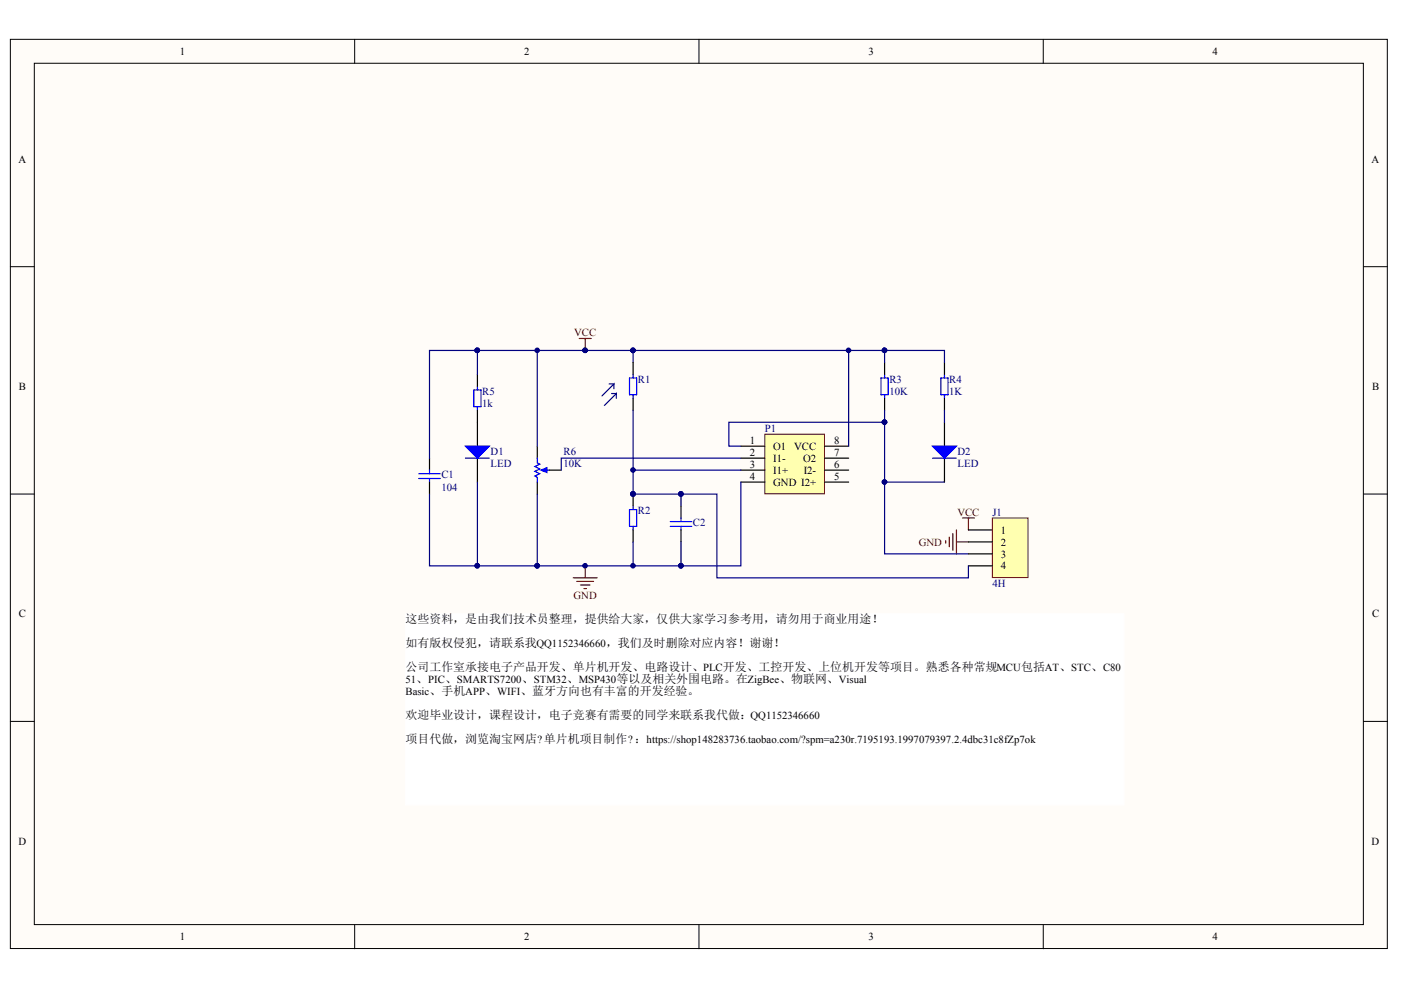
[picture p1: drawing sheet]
<svg xmlns="http://www.w3.org/2000/svg" width="297mm" height="210mm" viewBox="0 0 297 210" stroke-linecap="round" stroke-linejoin="round" font-family="sans-serif">
<g fill="#fffcf8" stroke="#000" stroke-width=".21">
<path d="M2.2 8.3h291.9v192.8h-291.9z"/>
<path d="M7.3 13.4h281.8v182.6h-281.8z"/>
</g>
<path d="M75.2 8.3v5.1M148.2 8.3v5.1M221.2 8.3v5.1M2.2 56.5h5.1M289.1 56.5h5.1M2.2 104.8h5.1M289.1 104.8h5.1M2.2 153h5.1M289.1 153h5.1M75.2 196.1v5.1M148.2 196.1v5.1M221.2 196.1v5.1" fill="none" stroke="#000" stroke-width=".21"/>
<g fill="none" stroke="#000" stroke-width=".25">
<path d="M101.2 79.4v2.5M187.5 76.8v2.6M200.2 76.8v2.6M91.1 97.1v2.6M101.2 87v7.6M101.2 97.1v5.1M113.9 94.6v2.5M116.5 99.7h2.5M187.5 84.5v2.5M200.2 84.5v2.5M200.2 89.5v5.1M200.2 97.1v5.1"/>
<path d="M91.1 102.2v2.6M113.9 102.2v2.6M134.2 104.8v2.5M134.2 112.4v2.5"/>
</g>
<g fill="none" stroke="#00f" stroke-width=".25">
<path d="M187.5 79.4v.7M200.2 79.4v.7M91.1 99.7v.7M98.7 97.1h5.1M100.5 82.7h1.5v3.5h-1.5zM101.2 81.9v.8M101.2 86.2v.8M113.9 97.1v1.1l.5 .2-1 .5 1 .5-1 .5 1 .5-1 .5 .5 .3v1M115.2 99.7h1.3M186.8 80.1h1.5v3.6h-1.5zM187.5 83.7v.8M197.7 97.1h5.1"/>
<path d="M199.5 80.1h1.5v3.6h-1.5zM200.2 83.7v.8M88.8 101.5h4.5M88.8 100.4h4.5M91.1 101.5v.7M133.5 108h1.5v3.6h-1.5zM134.2 107.3v.7M134.2 111.6v.8"/>
</g>
<g fill="#00f" stroke="#00f" stroke-width=".25">
<path d="M98.7 94.6h5.1l-2.6 2.5z"/>
<path d="M114.7 99.7l1.2-.5v1z"/>
<path d="M197.7 94.6h5.1l-2.6 2.5z"/>
</g>
<circle cx="134.2" cy="104.7" r=".48" fill="#000080" stroke="#000080" stroke-width=".21"/>
<path d="M162.2 92.1h12.6v12.6h-12.6z" fill="#ffffb0" stroke="#800000" stroke-width=".21"/>
<path d="M157.1 94.6h5.1M157.1 97.1h5.1M157.1 99.7h5.1M174.9 94.6h5M174.9 97.1h5M174.9 99.7h5M144.4 107.3v2.5M144.4 112.4v2.5M157.1 102.2h5.1M174.9 102.2h5" fill="none" stroke="#000" stroke-width=".25"/>
<path d="M142.1 111.6h4.6M142.1 110.6h4.6M144.4 109.8v.8M144.4 111.6v.8" fill="none" stroke="#00f" stroke-width=".25"/>
<g fill="none" stroke="#000080" stroke-width=".25">
<path d="M101.2 74.3h-10.1v22.8M101.2 74.3h86.3M101.2 74.3v5.1M113.9 74.3v20.3M134.2 74.3v2.5M179.9 74.3v20.3M187.5 74.3h12.7v2.5M187.5 74.3v2.5M134.2 99.7h22.9M157.1 97.1h-38.1v2.6M187.5 89.5h-33v5.1h2.6M187.5 89.5v12.7h12.7"/>
<path d="M187.5 87v2.5M200.2 87v2.5M101.2 102.2v17.8h-10.1v-15.2M113.9 104.8v15.2h-12.7M134.2 114.9v5.1M157.1 102.2v17.8h-12.7M187.5 102.2v15.2h17.8"/>
</g>
<g fill="#000080" stroke="#000080" stroke-width=".21">
<circle cx="101.2" cy="74.3" r=".49"/>
<circle cx="101.2" cy="119.9" r=".49"/>
<circle cx="187.5" cy="74.3" r=".48"/>
<circle cx="134.2" cy="74.3" r=".48"/>
<circle cx="124" cy="74.3" r=".48"/>
<circle cx="113.9" cy="74.3" r=".48"/>
<circle cx="113.9" cy="119.9" r=".48"/>
<circle cx="134.2" cy="119.9" r=".48"/>
<circle cx="134.2" cy="99.7" r=".48"/>
<circle cx="124" cy="119.9" r=".48"/>
<circle cx="179.9" cy="74.3" r=".48"/>
<circle cx="144.4" cy="119.9" r=".48"/>
<circle cx="187.5" cy="89.5" r=".48"/>
<circle cx="187.5" cy="102.2" r=".48"/>
</g>
<g fill="none" stroke="#800000" stroke-width=".25">
<path d="M122.8 71.8h2.5M124.1 71.8v2.5M124.1 120v2.5M200.5 114.6v.6M201.3 113.9v2M202 113.1v3.6M202.8 112.4v5M202.8 114.9h2.5M204.1 109.8h2.5M205.3 109.8v2.6M121.5 122.5h5.1M122.3 123.3h3.5"/>
<path d="M123.1 124h2M123.8 124.8h.5"/>
</g>
<path d="M129.2 81.4h1M129.7 83.4h1M130.2 82.4v-1l-2.6 2.5M130.7 84.5v-1.1l-2.6 2.6" fill="none" stroke="#0c0087" stroke-width=".25"/>
<path d="M210.4 109.8h7.6v12.7h-7.6z" fill="#ffffb0" stroke="#800000" stroke-width=".21"/>
<path d="M134.2 76.8v2.6M134.2 84.5v2.5M205.3 112.4h5.1M205.3 114.9h5.1M205.3 117.4h5.1M205.3 120h5.1" fill="none" stroke="#000" stroke-width=".25"/>
<path d="M134.2 87v17.8h10.2M144.4 104.8h7.6v17.7h53.3v-2.5M144.4 114.9v5.1h-30.5M144.4 104.8v2.5" fill="none" stroke="#000080" stroke-width=".25"/>
<g fill="#000080" stroke="#000080" stroke-width=".21">
<circle cx="134.2" cy="104.7" r=".48"/>
<circle cx="113.9" cy="119.9" r=".48"/>
<circle cx="144.4" cy="119.9" r=".48"/>
<circle cx="144.4" cy="104.7" r=".48"/>
</g>
<path d="M134.2 79.4v.7M133.5 80.1h1.5v3.6h-1.5zM134.2 83.7v.8" fill="none" stroke="#00f" stroke-width=".25"/>
<path d="M86 130.1h152.3v40.6h-152.3z" fill="#fff" stroke="#fff" stroke-width=".21"/>
<g font-size="2.5">
<text x="86" y="132.2">这些资料，是由我们技术员整理，提供给大家，仅供大家学习参考用，请勿用于商业用途！</text>
<text x="86" y="137.2">如有版权侵犯，请联系我QQ1152346660，我们及时删除对应内容！谢谢！</text>
<text x="86" y="142.3">公司工作室承接电子产品开发、单片机开发、电路设计、PLC开发、工控开发、上位机开发等项目。熟悉各种常规MCU包括AT、STC、C80</text>
<text x="86" y="152.4">欢迎毕业设计，课程设计，电子竞赛有需要的同学来联系我代做：QQ1152346660</text>
<text x="86" y="157.6">项目代做，浏览淘宝网店?单片机项目制作?：https://shop148283736.taobao.com/?spm=a230r.7195193.1997079397.2.4dbc31c8fZp7ok</text>
</g>
<g font-size="2.3">
<text x="38.1" y="11.6">1</text>
<text x="111.1" y="11.6">2</text>
<text x="184.1" y="11.6">3</text>
<text x="257.1" y="11.6">4</text>
<text x="3.9" y="34.5">A</text>
<text x="290.8" y="34.5">A</text>
<text x="4" y="82.7">B</text>
<text x="290.9" y="82.7">B</text>
<text x="159" y="94.1">1</text>
<text x="163.9" y="95.4">O1</text>
<text x="168.4" y="95.4">VCC</text>
<text x="176.9" y="94.1">8</text>
<text x="159" y="96.6">2</text>
<text x="159" y="99.2">3</text>
<text x="159" y="101.7">4</text>
<text x="163.9" y="97.9">I1-</text>
<text x="163.9" y="100.4">I1+</text>
<text x="170.3" y="97.9">O2</text>
<text x="170.4" y="100.4">I2-</text>
<text x="176.9" y="101.7">5</text>
<text x="176.9" y="99.2">6</text>
<text x="176.9" y="96.6">7</text>
<text x="163.9" y="103">GND I2+</text>
<text x="212.2" y="113.1">1</text>
<text x="212.2" y="115.7">2</text>
<text x="212.2" y="118.2">3</text>
<text x="212.2" y="120.7">4</text>
<text x="4" y="130.9">C</text>
<text x="290.9" y="130.9">C</text>
<text x="86" y="144.8">51、PIC、SMARTS7200、STM32、MSP430等以及相关外围电路。在ZigBee、物联网、Visual</text>
<text x="86" y="147.4">Basic、手机APP、WIFI、蓝牙方向也有丰富的开发经验。</text>
<text x="3.9" y="179.1">D</text>
<text x="290.8" y="179.1">D</text>
<text x="38.1" y="199.4">1</text>
<text x="111.1" y="199.4">2</text>
<text x="184.1" y="199.4">3</text>
<text x="257.1" y="199.4">4</text>
</g>
<g font-size="2.3" fill="#800000">
<text x="121.7" y="71.3">VCC</text>
<text x="203" y="109.3">VCC</text>
<text x="194.8" y="115.7">GND</text>
<text x="121.6" y="127.1">GND</text>
</g>
<g font-size="2.3" fill="#000080">
<text x="102.2" y="83.7">R5</text>
<text x="135.2" y="81.2">R1</text>
<text x="188.6" y="81.2">R3</text>
<text x="188.6" y="83.7">10K</text>
<text x="201.2" y="81.2">R4</text>
<text x="201.2" y="83.7">1K</text>
<text x="102.2" y="86.2">1k</text>
<text x="162.2" y="91.6">P1</text>
<text x="93.6" y="101.4">C1</text>
<text x="104" y="96.4">D1</text>
<text x="104" y="98.9">LED</text>
<text x="119.5" y="96.4">R6</text>
<text x="119.5" y="98.9">10K</text>
<text x="203" y="96.4">D2</text>
<text x="203" y="98.9">LED</text>
<text x="93.6" y="104">104</text>
<text x="135.2" y="109.1">R2</text>
<text x="146.9" y="111.6">C2</text>
<text x="210.4" y="109.3">J1</text>
<text x="210.4" y="124.5">4H</text>
</g>
</svg>
